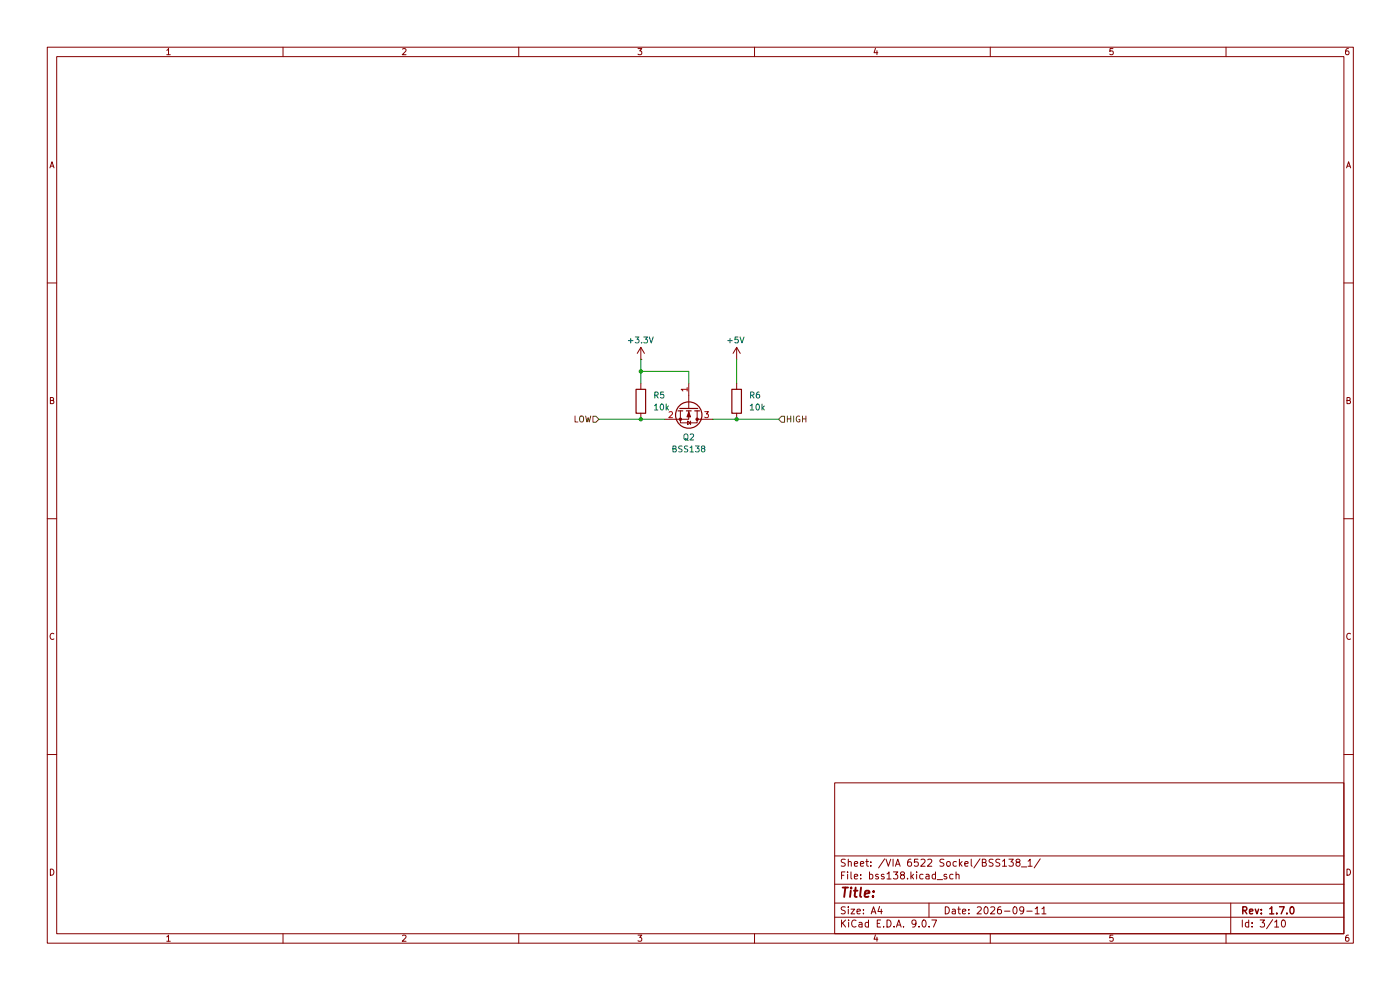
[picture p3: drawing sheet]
(kicad_sch
 (version 20250114)
 (generator "eeschema")
 (generator_version "9.0")
 (paper "A4")
 (title_block
  (date "2026-09-11")
  (rev "1.7.0"))
 (lib_symbols
  (symbol "Device:R"
   (pin_numbers (hide yes))
   (pin_names
    (offset 0)) (exclude_from_sim no) (in_bom yes) (on_board yes)
   (property "Reference" "R" (at 2.032 0 90) (effects (font (size 1.27 1.27))))
   (property "Value" "R" (at 0 0 90) (effects (font (size 1.27 1.27))))
   (property "Footprint" "" (at -1.778 0 90) (effects (font (size 1.27 1.27)) (hide yes)))
   (property "Datasheet" "~" (at 0 0 0) (effects (font (size 1.27 1.27)) (hide yes)))
   (property "Description" "Resistor" (at 0 0 0) (effects (font (size 1.27 1.27)) (hide yes)))
   (symbol "R_0_1"
    (rectangle (start -1.016 -2.54) (end 1.016 2.54) (stroke (width 0.254) (type default)) (fill (type none))))
   (symbol "R_1_1"
    (pin passive line (at 0 3.81 270) (length 1.27) (name "~" (effects (font (size 1.27 1.27)))) (number "1" (effects (font (size 1.27 1.27)))))
    (pin passive line (at 0 -3.81 90) (length 1.27) (name "~" (effects (font (size 1.27 1.27)))) (number "2" (effects (font (size 1.27 1.27))))))
   (embedded_fonts no))
  (symbol "Transistor_FET:BSS138"
   (pin_names
    (offset 0) (hide yes)) (exclude_from_sim no) (in_bom yes) (on_board yes)
   (property "Reference" "Q" (at 5.08 1.905 0) (effects (font (size 1.27 1.27)) (justify left)))
   (property "Value" "BSS138" (at 5.08 0 0) (effects (font (size 1.27 1.27)) (justify left)))
   (property "Footprint" "Package_TO_SOT_SMD:SOT-23" (at 5.08 -1.905 0) (effects (font (size 1.27 1.27)
    (italic yes)) (justify left) (hide yes)))
   (property "Datasheet" "https://www.onsemi.com/pub/Collateral/BSS138-D.PDF" (at 5.08 -3.81 0) (effects (font (size 1.27 1.27)) (justify left) (hide yes)))
   (property "Description" "50V Vds, 0.22A Id, N-Channel MOSFET, SOT-23" (at 0 0 0) (effects (font (size 1.27 1.27)) (hide yes)))
   (symbol "BSS138_0_1"
    (polyline (pts (xy 0.254 1.905) (xy 0.254 -1.905)) (stroke (width 0.254) (type default)) (fill (type none)))
    (polyline (pts (xy 0.254 0) (xy -2.54 0)) (stroke (width 0) (type default)) (fill (type none)))
    (polyline (pts (xy 0.762 2.286) (xy 0.762 1.27)) (stroke (width 0.254) (type default)) (fill (type none)))
    (polyline (pts (xy 0.762 0.508) (xy 0.762 -0.508)) (stroke (width 0.254) (type default)) (fill (type none)))
    (polyline (pts (xy 0.762 -1.27) (xy 0.762 -2.286)) (stroke (width 0.254) (type default)) (fill (type none)))
    (polyline (pts (xy 0.762 -1.778) (xy 3.302 -1.778) (xy 3.302 1.778) (xy 0.762 1.778)) (stroke (width 0) (type default)) (fill (type none)))
    (polyline (pts (xy 1.016 0) (xy 2.032 0.381) (xy 2.032 -0.381) (xy 1.016 0)) (stroke (width 0) (type default)) (fill (type outline)))
    (circle (center 1.651 0) (radius 2.794) (stroke (width 0.254) (type default)) (fill (type none)))
    (polyline (pts (xy 2.54 2.54) (xy 2.54 1.778)) (stroke (width 0) (type default)) (fill (type none)))
    (circle (center 2.54 1.778) (radius 0.254) (stroke (width 0) (type default)) (fill (type outline)))
    (circle (center 2.54 -1.778) (radius 0.254) (stroke (width 0) (type default)) (fill (type outline)))
    (polyline (pts (xy 2.54 -2.54) (xy 2.54 0) (xy 0.762 0)) (stroke (width 0) (type default)) (fill (type none)))
    (polyline (pts (xy 2.921 0.381) (xy 3.683 0.381)) (stroke (width 0) (type default)) (fill (type none)))
    (polyline (pts (xy 3.302 0.381) (xy 2.921 -0.254) (xy 3.683 -0.254) (xy 3.302 0.381)) (stroke (width 0) (type default)) (fill (type none))))
   (symbol "BSS138_1_1"
    (pin input line (at -5.08 0 0) (length 2.54) (name "G" (effects (font (size 1.27 1.27)))) (number "1" (effects (font (size 1.27 1.27)))))
    (pin passive line (at 2.54 5.08 270) (length 2.54) (name "D" (effects (font (size 1.27 1.27)))) (number "3" (effects (font (size 1.27 1.27)))))
    (pin passive line (at 2.54 -5.08 90) (length 2.54) (name "S" (effects (font (size 1.27 1.27)))) (number "2" (effects (font (size 1.27 1.27))))))
   (embedded_fonts no))
  (symbol "power:+3.3V"
   (power)
   (pin_numbers (hide yes))
   (pin_names
    (offset 0) (hide yes)) (exclude_from_sim no) (in_bom yes) (on_board yes)
   (property "Reference" "#PWR" (at 0 -3.81 0) (effects (font (size 1.27 1.27)) (hide yes)))
   (property "Value" "+3.3V" (at 0 3.556 0) (effects (font (size 1.27 1.27))))
   (property "Footprint" "" (at 0 0 0) (effects (font (size 1.27 1.27)) (hide yes)))
   (property "Datasheet" "" (at 0 0 0) (effects (font (size 1.27 1.27)) (hide yes)))
   (property "Description" "Power symbol creates a global label with name \"+3.3V\"" (at 0 0 0) (effects (font (size 1.27 1.27)) (hide yes)))
   (symbol "+3.3V_0_1"
    (polyline (pts (xy -0.762 1.27) (xy 0 2.54)) (stroke (width 0) (type default)) (fill (type none)))
    (polyline (pts (xy 0 2.54) (xy 0.762 1.27)) (stroke (width 0) (type default)) (fill (type none)))
    (polyline (pts (xy 0 0) (xy 0 2.54)) (stroke (width 0) (type default)) (fill (type none))))
   (symbol "+3.3V_1_1"
    (pin power_in line (at 0 0 90) (length 0) (name "~" (effects (font (size 1.27 1.27)))) (number "1" (effects (font (size 1.27 1.27))))))
   (embedded_fonts no))
  (symbol "power:+5V"
   (power)
   (pin_names
    (offset 0)) (exclude_from_sim no) (in_bom yes) (on_board yes)
   (property "Reference" "#PWR" (at 0 -3.81 0) (effects (font (size 1.27 1.27)) (hide yes)))
   (property "Value" "+5V" (at 0 3.556 0) (effects (font (size 1.27 1.27))))
   (property "Footprint" "" (at 0 0 0) (effects (font (size 1.27 1.27)) (hide yes)))
   (property "Datasheet" "" (at 0 0 0) (effects (font (size 1.27 1.27)) (hide yes)))
   (property "Description" "Power symbol creates a global label with name \"+5V\"" (at 0 0 0) (effects (font (size 1.27 1.27)) (hide yes)))
   (symbol "+5V_0_1"
    (polyline (pts (xy -0.762 1.27) (xy 0 2.54)) (stroke (width 0) (type default)) (fill (type none)))
    (polyline (pts (xy 0 2.54) (xy 0.762 1.27)) (stroke (width 0) (type default)) (fill (type none)))
    (polyline (pts (xy 0 0) (xy 0 2.54)) (stroke (width 0) (type default)) (fill (type none))))
   (symbol "+5V_1_1"
    (pin power_in line (at 0 0 90) (length 0) (hide yes) (name "+5V" (effects (font (size 1.27 1.27)))) (number "1" (effects (font (size 1.27 1.27))))))
   (embedded_fonts no)))
 (junction
  (at 156.21 88.9)
  (diameter 0)
  (color 0 0 0 0))
 (junction
  (at 135.89 88.9)
  (diameter 0)
  (color 0 0 0 0))
 (junction
  (at 135.89 78.74)
  (diameter 0)
  (color 0 0 0 0))
 (wire
  (pts (xy 151.13 88.9) (xy 156.21 88.9))
  (stroke (width 0) (type default)))
 (wire
  (pts (xy 146.05 81.28) (xy 146.05 78.74))
  (stroke (width 0) (type default)))
 (wire
  (pts (xy 156.21 88.9) (xy 165.1 88.9))
  (stroke (width 0) (type default)))
 (wire
  (pts (xy 135.89 78.74) (xy 135.89 81.28))
  (stroke (width 0) (type default)))
 (wire
  (pts (xy 135.89 78.74) (xy 146.05 78.74))
  (stroke (width 0) (type default)))
 (wire
  (pts (xy 135.89 76.2) (xy 135.89 78.74))
  (stroke (width 0) (type default)))
 (wire
  (pts (xy 127 88.9) (xy 135.89 88.9))
  (stroke (width 0) (type default)))
 (wire
  (pts (xy 135.89 88.9) (xy 140.97 88.9))
  (stroke (width 0) (type default)))
 (wire
  (pts (xy 156.21 76.2) (xy 156.21 81.28))
  (stroke (width 0) (type default)))
 (hierarchical_label "LOW"
  (shape input)
  (at 127 88.9 180)
  (effects (font (size 1.27 1.27)) (justify right)))
 (hierarchical_label "HIGH"
  (shape input)
  (at 165.1 88.9 0)
  (effects (font (size 1.27 1.27)) (justify left)))
 (symbol
  (lib_id "Device:R")
  (at 156.21 85.09 0)
  (unit 1)
  (exclude_from_sim no)
  (in_bom yes)
  (on_board yes)
  (dnp no)
  (fields_autoplaced yes)
  (property "Reference" "R6" (at 158.75 83.8199 0) (effects (font (size 1.27 1.27)) (justify left)))
  (property "Value" "10k" (at 158.75 86.3599 0) (effects (font (size 1.27 1.27)) (justify left)))
  (property "Footprint" "Resistor_SMD:R_0603_1608Metric" (at 154.432 85.09 90) (effects (font (size 1.27 1.27)) (hide yes)))
  (property "Datasheet" "~" (at 156.21 85.09 0) (effects (font (size 1.27 1.27)) (hide yes)))
  (property "Description" "Resistor" (at 156.21 85.09 0) (effects (font (size 1.27 1.27)) (hide yes)))
  (pin "2")
  (pin "1")
  (instances (project "1541-rePico" (path "" (reference "R20") (unit 1)) (path "" (reference "R10") (unit 1)) (path "" (reference "R18") (unit 1)) (path "" (reference "R14") (unit 1)) (path "" (reference "R16") (unit 1)) (path "" (reference "R6") (unit 1)) (path "" (reference "R8") (unit 1)) (path "" (reference "R12") (unit 1))) (project "via6522_sockel" (path "" (reference "R?") (unit 1)) (path "" (reference "R?") (unit 1)) (path "" (reference "R?") (unit 1)) (path "" (reference "R?") (unit 1)) (path "" (reference "R?") (unit 1)) (path "" (reference "R?") (unit 1)) (path "" (reference "R?") (unit 1)) (path "" (reference "R?") (unit 1)) (path "" (reference "R?") (unit 1)) (path "" (reference "R?") (unit 1)) (path "" (reference "R?") (unit 1)) (path "" (reference "R?") (unit 1)) (path "" (reference "R?") (unit 1)) (path "" (reference "R?") (unit 1)) (path "" (reference "R?") (unit 1)) (path "" (reference "R?") (unit 1)))))
 (symbol
  (lib_id "power:+3.3V")
  (at 135.89 76.2 0)
  (unit 1)
  (exclude_from_sim no)
  (in_bom yes)
  (on_board yes)
  (dnp no)
  (property "Reference" "#PWR030" (at 135.89 80.01 0) (effects (font (size 1.27 1.27)) (hide yes)))
  (property "Value" "+3.3V" (at 132.842 72.136 0) (effects (font (size 1.27 1.27)) (justify left)))
  (property "Footprint" "" (at 135.89 76.2 0) (effects (font (size 1.27 1.27)) (hide yes)))
  (property "Datasheet" "" (at 135.89 76.2 0) (effects (font (size 1.27 1.27)) (hide yes)))
  (property "Description" "Power symbol creates a global label with name \"+3.3V\"" (at 135.89 76.2 0) (effects (font (size 1.27 1.27)) (hide yes)))
  (pin "1")
  (instances (project "1541-rePico" (path "" (reference "#PWR058") (unit 1)) (path "" (reference "#PWR048") (unit 1)) (path "" (reference "#PWR056") (unit 1)) (path "" (reference "#PWR052") (unit 1)) (path "" (reference "#PWR054") (unit 1)) (path "" (reference "#PWR030") (unit 1)) (path "" (reference "#PWR046") (unit 1)) (path "" (reference "#PWR050") (unit 1))) (project "via6522_sockel" (path "" (reference "#PWR?") (unit 1)) (path "" (reference "#PWR?") (unit 1)) (path "" (reference "#PWR?") (unit 1)) (path "" (reference "#PWR?") (unit 1)) (path "" (reference "#PWR?") (unit 1)) (path "" (reference "#PWR?") (unit 1)) (path "" (reference "#PWR?") (unit 1)) (path "" (reference "#PWR?") (unit 1)) (path "" (reference "#PWR?") (unit 1)) (path "" (reference "#PWR?") (unit 1)) (path "" (reference "#PWR?") (unit 1)) (path "" (reference "#PWR?") (unit 1)) (path "" (reference "#PWR?") (unit 1)) (path "" (reference "#PWR?") (unit 1)) (path "" (reference "#PWR?") (unit 1)) (path "" (reference "#PWR?") (unit 1)))))
 (symbol
  (lib_id "Transistor_FET:BSS138")
  (at 146.05 86.36 270)
  (unit 1)
  (exclude_from_sim no)
  (in_bom yes)
  (on_board yes)
  (dnp no)
  (fields_autoplaced yes)
  (property "Reference" "Q2" (at 146.05 92.71 90) (effects (font (size 1.27 1.27))))
  (property "Value" "BSS138" (at 146.05 95.25 90) (effects (font (size 1.27 1.27))))
  (property "Footprint" "Package_TO_SOT_SMD:SOT-23" (at 144.145 91.44 0) (effects (font (size 1.27 1.27)
    (italic yes)) (justify left) (hide yes)))
  (property "Datasheet" "https://www.onsemi.com/pub/Collateral/BSS138-D.PDF" (at 142.24 91.44 0) (effects (font (size 1.27 1.27)) (justify left) (hide yes)))
  (property "Description" "50V Vds, 0.22A Id, N-Channel MOSFET, SOT-23" (at 146.05 86.36 0) (effects (font (size 1.27 1.27)) (hide yes)))
  (pin "3")
  (pin "1")
  (pin "2")
  (instances (project "1541-rePico" (path "" (reference "Q9") (unit 1)) (path "" (reference "Q4") (unit 1)) (path "" (reference "Q8") (unit 1)) (path "" (reference "Q6") (unit 1)) (path "" (reference "Q7") (unit 1)) (path "" (reference "Q2") (unit 1)) (path "" (reference "Q3") (unit 1)) (path "" (reference "Q5") (unit 1))) (project "via6522_sockel" (path "" (reference "Q?") (unit 1)) (path "" (reference "Q?") (unit 1)) (path "" (reference "Q?") (unit 1)) (path "" (reference "Q?") (unit 1)) (path "" (reference "Q?") (unit 1)) (path "" (reference "Q?") (unit 1)) (path "" (reference "Q?") (unit 1)) (path "" (reference "Q?") (unit 1)) (path "" (reference "Q?") (unit 1)) (path "" (reference "Q?") (unit 1)) (path "" (reference "Q?") (unit 1)) (path "" (reference "Q?") (unit 1)) (path "" (reference "Q?") (unit 1)) (path "" (reference "Q?") (unit 1)) (path "" (reference "Q?") (unit 1)) (path "" (reference "Q?") (unit 1)))))
 (symbol
  (lib_id "Device:R")
  (at 135.89 85.09 0)
  (unit 1)
  (exclude_from_sim no)
  (in_bom yes)
  (on_board yes)
  (dnp no)
  (fields_autoplaced yes)
  (property "Reference" "R5" (at 138.43 83.8199 0) (effects (font (size 1.27 1.27)) (justify left)))
  (property "Value" "10k" (at 138.43 86.3599 0) (effects (font (size 1.27 1.27)) (justify left)))
  (property "Footprint" "Resistor_SMD:R_0603_1608Metric" (at 134.112 85.09 90) (effects (font (size 1.27 1.27)) (hide yes)))
  (property "Datasheet" "~" (at 135.89 85.09 0) (effects (font (size 1.27 1.27)) (hide yes)))
  (property "Description" "Resistor" (at 135.89 85.09 0) (effects (font (size 1.27 1.27)) (hide yes)))
  (pin "2")
  (pin "1")
  (instances (project "1541-rePico" (path "" (reference "R19") (unit 1)) (path "" (reference "R9") (unit 1)) (path "" (reference "R17") (unit 1)) (path "" (reference "R13") (unit 1)) (path "" (reference "R15") (unit 1)) (path "" (reference "R5") (unit 1)) (path "" (reference "R7") (unit 1)) (path "" (reference "R11") (unit 1))) (project "via6522_sockel" (path "" (reference "R?") (unit 1)) (path "" (reference "R?") (unit 1)) (path "" (reference "R?") (unit 1)) (path "" (reference "R?") (unit 1)) (path "" (reference "R?") (unit 1)) (path "" (reference "R?") (unit 1)) (path "" (reference "R?") (unit 1)) (path "" (reference "R?") (unit 1)) (path "" (reference "R?") (unit 1)) (path "" (reference "R?") (unit 1)) (path "" (reference "R?") (unit 1)) (path "" (reference "R?") (unit 1)) (path "" (reference "R?") (unit 1)) (path "" (reference "R?") (unit 1)) (path "" (reference "R?") (unit 1)) (path "" (reference "R?") (unit 1)))))
 (symbol
  (lib_id "power:+5V")
  (at 156.21 76.2 0)
  (unit 1)
  (exclude_from_sim no)
  (in_bom yes)
  (on_board yes)
  (dnp no)
  (property "Reference" "#PWR031" (at 156.21 80.01 0) (effects (font (size 1.27 1.27)) (hide yes)))
  (property "Value" "+5V" (at 155.956 72.136 0) (effects (font (size 1.27 1.27))))
  (property "Footprint" "" (at 156.21 76.2 0) (effects (font (size 1.524 1.524))))
  (property "Datasheet" "" (at 156.21 76.2 0) (effects (font (size 1.524 1.524))))
  (property "Description" "" (at 156.21 76.2 0) (effects (font (size 1.27 1.27))))
  (pin "1")
  (instances (project "1541-rePico" (path "" (reference "#PWR059") (unit 1)) (path "" (reference "#PWR049") (unit 1)) (path "" (reference "#PWR057") (unit 1)) (path "" (reference "#PWR053") (unit 1)) (path "" (reference "#PWR055") (unit 1)) (path "" (reference "#PWR031") (unit 1)) (path "" (reference "#PWR047") (unit 1)) (path "" (reference "#PWR051") (unit 1))) (project "via6522_sockel" (path "" (reference "#PWR?") (unit 1)) (path "" (reference "#PWR?") (unit 1)) (path "" (reference "#PWR?") (unit 1)) (path "" (reference "#PWR?") (unit 1)) (path "" (reference "#PWR?") (unit 1)) (path "" (reference "#PWR?") (unit 1)) (path "" (reference "#PWR?") (unit 1)) (path "" (reference "#PWR?") (unit 1)) (path "" (reference "#PWR?") (unit 1)) (path "" (reference "#PWR?") (unit 1)) (path "" (reference "#PWR?") (unit 1)) (path "" (reference "#PWR?") (unit 1)) (path "" (reference "#PWR?") (unit 1)) (path "" (reference "#PWR?") (unit 1)) (path "" (reference "#PWR?") (unit 1)) (path "" (reference "#PWR?") (unit 1))))))
